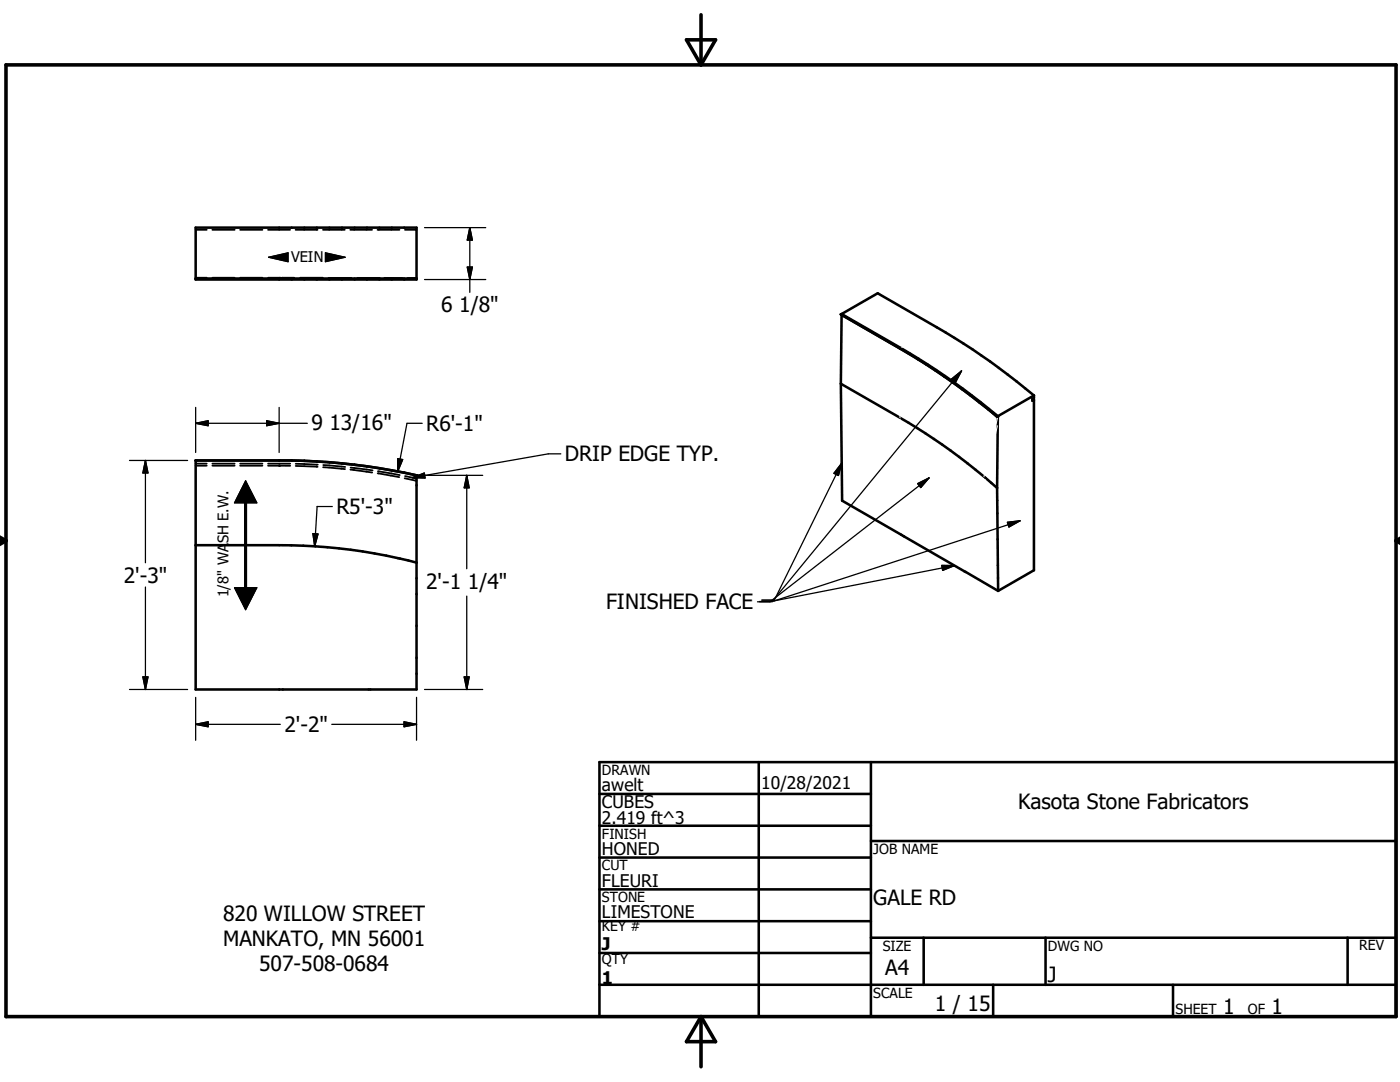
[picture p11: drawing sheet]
<svg xmlns="http://www.w3.org/2000/svg" width="279mm" height="216mm" viewBox="0 0 279 216" stroke-linecap="round" stroke-linejoin="round" font-family="sans-serif">
<g fill="none" stroke="#000" stroke-width=".51">
<path d="M39 45.4h44.1v10.4h-44.1zM39 55.6h44.1M167.8 76.6l11.8 6.8a117.6 117.6 0 0 1 19.4 14M167.8 76.6l.3 23.3 31.1 18M168 62.7h-.2l11.8 6.8a134.5 134.5 0 0 1 19.4 13.6l.1-.1M168 62.7l11.8 6.7a139.8 139.8 0 0 1 19.3 13.6M168 62.8l-.2 13.8M168 62.7l7.2-4.2 11.7 6.8a137.7 137.7 0 0 1 19.4 13.6M206.1 79.6l.2 .2M206.3 78.9v.5l-.3 .2v.4l.3-.2M206.3 78.9l-7.2 4.1M206.3 79.8v34l-7.1 4.1"/>
<path d="M39 91.9h19.2a125.3 125.3 0 0 1 24.9 3v42.7h-44.1zM199 97.4l.2 20.5M199.1 83l-.1 14.4M39 108.8h16.7M55.8 108.8a108.2 108.2 0 0 1 24 2.7M79.8 111.5l3.3 .8M119.6 158.4h54.2M119.6 152.1h159v50.8h-159zM151.4 152.1v50.8M173.8 152.1v50.8M119.6 164.8h54.2M119.6 171.1h54.2"/>
<path d="M119.6 177.5h54.2M173.8 167.8h104.8M119.6 183.8h54.2M119.6 190.2h54.2M119.6 196.5h159M173.8 187.1h104.8M184.3 187.1v9.4M198.2 196.5v6.4M208.7 187.1v9.4M234.1 196.5v6.4M268.9 187.1v9.4"/>
</g>
<g fill="#000">
<circle cx="167.8" cy="62.7" r=".25"/>
<circle cx="39" cy="91.9" r=".25"/>
<circle cx="55.7" cy="92.9" r=".18"/>
<circle cx="83.1" cy="94.9" r=".25"/>
<circle cx="199" cy="83.1" r=".25"/>
</g>
<g fill="none" stroke="#000" stroke-width=".36">
<path d="M39 55.4h2.3M39 45.9h2.3M42.4 55.4h4.4M42.4 45.9h4.4M47.9 55.4h4.5M47.9 45.9h4.5M53.5 55.4h2.3M53.5 45.9h4.4M55.8 55.4h.3M56.2 55.4h2.5M59 45.9h4.4M59.9 55.4h4.5"/>
<path d="M64.5 45.9h4.3M65.6 55.4h4.5M69.9 45.9h4.4M71.3 55.4h2.4M73.8 55.4h2M75.3 45.9h4.4M76.7 55.4l3.7 .1M80.8 45.9h2.2M81.3 55.5h1.8M83.1 45.9h.1M179.8 69.4l-.2 .1M206.2 79.6l-.2 .1"/>
<path d="M39 92.5h2.3M39 92.9h2.3M42.4 92.5h4.4M42.4 92.9h4.4M47.9 92.5h4.5M47.9 92.9h4.5M53.5 92.5h4.4M53.5 92.9h4.4M59 92.5l4.4 .2M59 93l4.4 .1M64.5 93.2l4.4 .4M64.5 92.8l4.4 .4"/>
<path d="M69.9 93.7l4.4 .6M70 93.3l4.4 .6M75.4 94.4l4.3 .8M75.4 94l4.4 .8M80.8 95.4l2.2 .5M80.8 95l2.2 .5M83.1 95.9h.1M83.1 95.5h.1M180 106.8l.4 .2M55.7 137.6h.1"/>
</g>
<path d="M179.8 69.6l-.2 13.7 .3 23.4M186.9 65.3l-7.1 4.1M199.1 84.7l-2.4 10.7-4 18.7M199.1 83l-2.7 12.1-3.9 18.9" fill="none" stroke="#fff" stroke-width=".2"/>
<path d="M53.6 51.3l3.9-.9v1.8zM64.9 50.4l4 .9-4 .9zM49 95.9l2.3 4.4h-4.5zM48.8 100.3l.4 17h-.4zM48.8 100.3h.4v17zM46.8 117.3h4.5l-2.3 4.4z" fill="#000" stroke="#000" stroke-width=".2"/>
<path d="M1.2 12.9h277.4v190h-277.4zM137 7.9h5.8l-2.9 5zM139.9 2.9v10M-.1 107.9h1.3M-.1 107.2l1.3 .7M1.2 107.9l-1.2 .7M278.6 107.9h.8M278.6 107.9l.8 .5M279.4 107.4l-.8 .5M139.9 202.9v10M139.9 202.9l2.9 5h-5.8z" fill="none" stroke="#000" stroke-width=".71"/>
<g fill="none" stroke="#000" stroke-width=".25">
<path d="M53.6 51.3l3.9-.9v1.8zM64.9 50.4l4 .9-4 .9zM84.7 45.4h12.2M84.7 55.8h12.2M93.3 53.3h1l-.5 2.5zM93.8 45.4v12.9M93.8 45.4l.5 2.5h-1zM189.9 75.6l2-1.6-1.2 2.3zM191.9 74l-37.8 46M25.8 91.9h11.6M29 91.9v20.4M29 91.9l.5 2.5h-1z"/>
<path d="M39 84.5l2.5-.5v.9zM39 81.3v9M39 84.5h22.3M49 95.9l2.3 4.4h-4.5zM53.2 84l2.5 .5-2.5 .4zM55.7 81.3v9M79.4 91.5l1 .2-1 2.4zM82.3 95.3l2.4-.9 .1 1zM84.2 84.5h-3l-1.8 9.6M84.7 94.9h11.6M93.1 94.9v18.6M93.1 94.9l.5 2.4h-1z"/>
<path d="M111.9 90.6h-2.5l-27.1 4.7M168 92.4l-13.4 27.3h-2.6M168 92.4l-.7 2.5-.9-.5zM183.1 96.5l2.3-1.1-1.6 1.9zM185.4 95.4l-31.7 24.7h-2.5M29 117.1v20.5M46.8 117.3h4.5l-2.3 4.4zM48.8 100.3v17M49.2 100.3v17M62.4 106.5l1.1 .1-.7 2.4zM66.3 101.1h-3l-.5 7.9M93.1 118.9v18.7"/>
<path d="M188 112.8l2.5 .1-2.4 .9zM190.5 112.9l-35.9 7h-2.6M201.1 104.2l2.5-.3-2.2 1.3zM203.6 103.9l-49.5 16.1M25.8 137.6h11.6M28.5 135.1h1l-.5 2.5zM39 139.2v8.5M83.1 139.2v8.5M84.7 137.6h11.6M92.6 135.1h1l-.5 2.5zM151.6 120h2.5M39 144.5h16.9"/>
<path d="M39 144.5l2.5-.5v1zM66.2 144.5h16.9M80.6 144l2.5 .5-2.5 .5z"/>
</g>
<g fill="#000" stroke="#000" stroke-width=".25">
<path d="M93.3 53.3h1l-.5 2.5zM93.8 45.4l.5 2.5h-1zM189.9 75.6l2-1.6-1.2 2.3zM29 91.9l.5 2.5h-1zM39 84.5l2.5-.5v.9zM53.2 84l2.5 .5-2.5 .4zM79.4 91.5l1 .2-1 2.4zM82.3 95.3l2.4-.9 .1 1zM93.1 94.9l.5 2.4h-1zM168 92.4l-.7 2.5-.9-.5zM183.1 96.5l2.3-1.1-1.6 1.9zM62.4 106.5l1.1 .1-.7 2.4z"/>
<path d="M188 112.8l2.5 .1-2.4 .9zM201.1 104.2l2.5-.3-2.2 1.3zM28.5 135.1h1l-.5 2.5zM92.6 135.1h1l-.5 2.5zM39 144.5l2.5-.5v1zM80.6 144l2.5 .5-2.5 .5z"/>
</g>
<g font-size="4.2">
<text x="88.1" y="62.3">6 1/8&quot;</text>
<text x="62.1" y="85.7">9 13/16&quot;</text>
<text x="85" y="86">R6'-1&quot;</text>
<text x="112.7" y="92.1">DRIP EDGE TYP.</text>
<text x="67.1" y="102.7">R5'-3&quot;</text>
<text x="24.7" y="116.3">2'-3&quot;</text>
<text x="85" y="117.4">2'-1 1/4&quot;</text>
<text x="121" y="121.6">FINISHED FACE</text>
<text x="56.8" y="146.1">2'-2&quot;</text>
<text x="203.2" y="161.5">Kasota Stone Fabricators</text>
<text x="44.5" y="183.7">820 WILLOW STREET</text>
<text x="174.3" y="180.5">GALE RD</text>
<text x="44.5" y="188.8">MANKATO, MN 56001</text>
<text x="51.7" y="193.8">507-508-0684</text>
<text x="176.7" y="194.6">A4</text>
<text x="209.1" y="196">J</text>
<text x="186.6" y="201.7">1 / 15</text>
<text x="244.1" y="202.3">1</text>
<text x="253.8" y="202.3">1</text>
</g>
<g font-size="3.5">
<text x="120.1" y="157.9">awelt</text>
<text x="120.1" y="161.2">CUBES</text>
<text x="151.9" y="157.4">10/28/2021</text>
<text x="120.1" y="164.5">2.419 ft^3</text>
<text x="120.1" y="170.6">HONED</text>
<text x="120.1" y="176.9">FLEURI</text>
<text x="120.1" y="183.3">LIMESTONE</text>
<text x="120.1" y="189.6">J</text>
<text x="120.1" y="196.4">1</text>
</g>
<g font-size="2.9">
<text x="58.1" y="52.4">VEIN</text>
<text x="45.6" y="119.2" transform="rotate(-90 45.6 119.2)">1/8&quot; WASH E.W.</text>
</g>
<g font-size="2.8">
<text x="120.1" y="154.6">DRAWN</text>
<text x="120.1" y="167.3">FINISH</text>
<text x="120.1" y="173.7">CUT</text>
<text x="174.3" y="170.4">JOB NAME</text>
<text x="120.1" y="180">STONE</text>
<text x="120.1" y="185.8">KEY #</text>
<text x="176.2" y="189.7">SIZE</text>
<text x="209.1" y="189.7">DWG NO</text>
<text x="271.3" y="189.7">REV</text>
<text x="120.1" y="192.4">QTY</text>
<text x="174.3" y="199.1">SCALE</text>
<text x="234.6" y="202.3">SHEET</text>
<text x="249" y="202.3">OF</text>
</g>
</svg>
